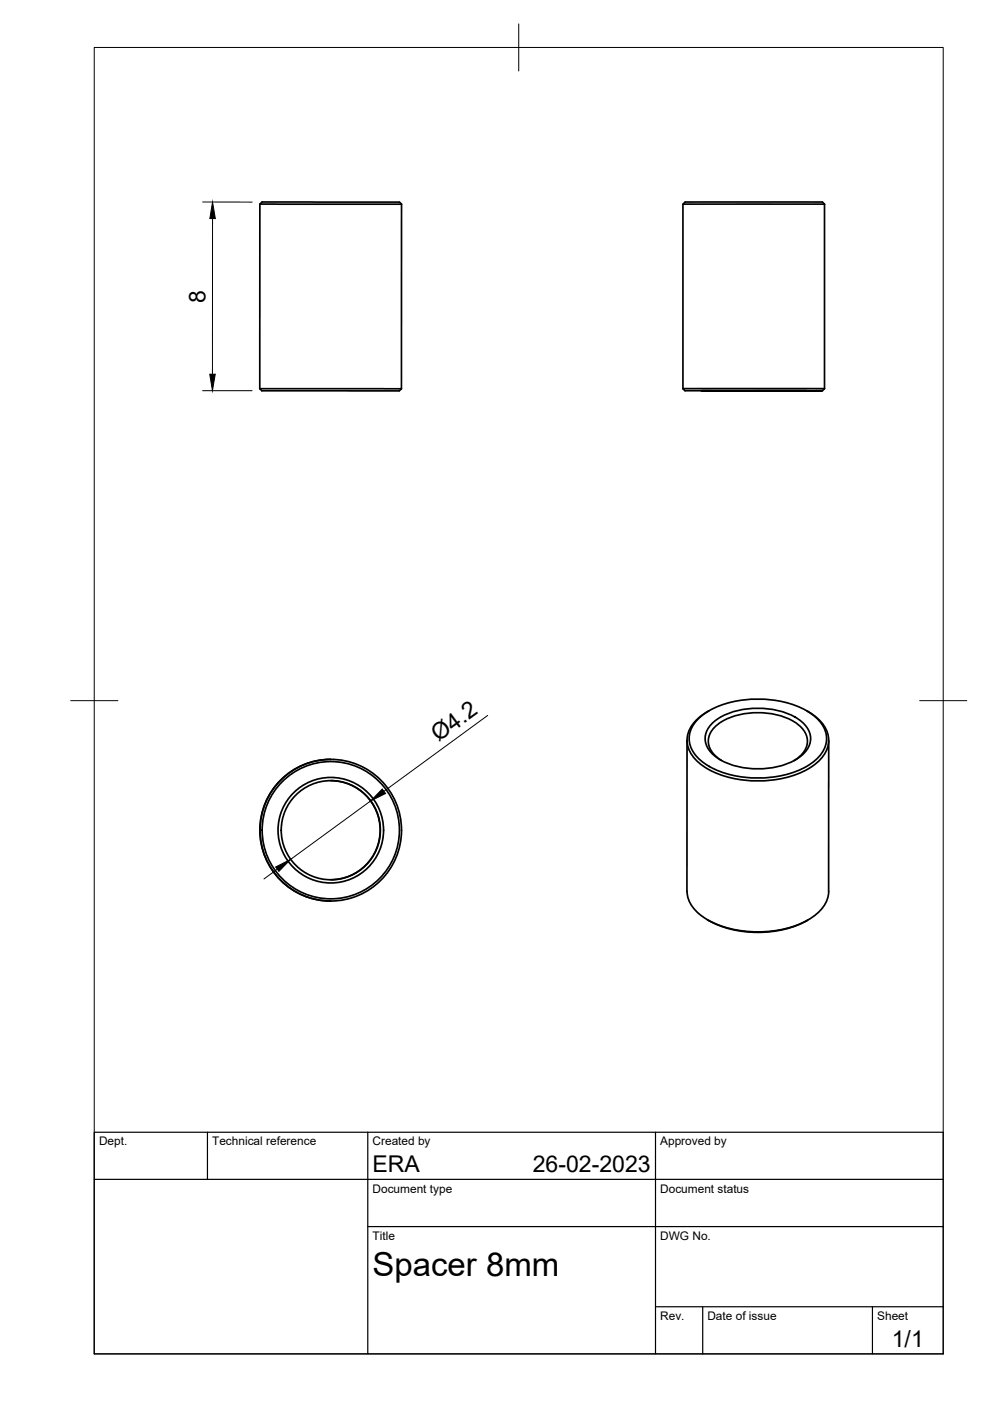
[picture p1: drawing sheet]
<svg xmlns="http://www.w3.org/2000/svg" width="210mm" height="297mm" viewBox="0 0 210 297" stroke-linecap="round" stroke-linejoin="round" font-family="sans-serif">
<!-- layer: Visible -->
<g fill="none" stroke="#000" stroke-width=".36">
<path d="M55.1 43.3h30M85.1 43.3l-.4-.5h-18.9h-10.2l-.5 .5v39.1M85.1 43.3v39.1M144.8 43.3h30M145.2 42.8l-.4 .5v39.1M145.3 42.8h27.9a1.34 1.34 0 0 1 1.6 .5M174.8 43.3v39.1M55.1 82.4l.4 .5h18.9h10.2l.5-.5M55.1 82.4h30M144.8 82.4l.4 .5M144.8 82.4h30M145.3 82.8h29.1l-14.3 .1"/>
<path d="M148.6 82.8h22.4zM174.8 82.4l-.4 .5M145.7 157v31.9a6.8 6.8 0 0 0 3.3 5.4 23.1 23.1 0 0 0 19.7 1.9 11.1 11.1 0 0 0 6.6-5.3l.4-1.9M148.2 152.3a19.1 19.1 0 0 1 13.2-4.1 18.7 18.7 0 0 1 11.8 4.1 5.5 5.5 0 0 1 0 8.6 19.1 19.1 0 0 1-13.3 4 18.7 18.7 0 0 1-11.7-4 5.5 5.5 0 0 1 0-8.6zM150.3 150.7l-.3 .2M151 153.4a14.3 14.3 0 0 1 10.3-3.2 13.8 13.8 0 0 1 9.1 3.2 4.2 4.2 0 0 1 0 6.4 14.3 14.3 0 0 1-10.4 3.2 13.8 13.8 0 0 1-9-3.2 4.2 4.2 0 0 1 0-6.4zM171 150.7a7.7 7.7 0 0 1 4.7 6.3 6.8 6.8 0 0 1-3.2 5.3 22.9 22.9 0 0 1-18.5 2.4 11.6 11.6 0 0 1-8-5.9 6.1 6.1 0 0 1 2.9-7.2l1.1-.7M175.7 157v32M70.1 161h.1M70.1 161a15 15 0 0 0-15 15 15 15 0 0 0 15 15M70.1 165.5a10.5 10.5 0 0 1 10.5 10.5 10.5 10.5 0 0 1-10.5 10.5M153 161.2a4.6 4.6 0 0 1-2.5-5.5 7.9 7.9 0 0 1 5.1-3.8 16.3 16.3 0 0 1 13.4 1.6 4.2 4.2 0 0 1 .3 7.1l-.9 .7"/>
<path d="M150 195a22.9 22.9 0 0 0 21 .2M171.3 195l-.3 .2"/>
<circle cx="70.1" cy="176" r="15"/>
<circle cx="70.1" cy="176" r="11.2"/>
<circle cx="70.1" cy="176" r="10.5"/>
<circle cx="70.1" cy="176" r="14.6"/>
</g>
<!-- layer: BORDER -->
<path d="M20 10.1h180v276.9h-180zM110 5.1v10M15 148.6h10M195 148.6h10" fill="none" stroke="#000" stroke-width=".21"/>
<!-- layer: TITLEBLOCK -->
<path d="M20 240.1h180v46.9h-180zM20 250h180M44 240.1v9.9M78 240.1v46.9M139 240.1v46.9M78 260.1h122M139 277.1h61M149 277.1v9.9M185 277.1v9.9" fill="none" stroke="#000" stroke-width=".25"/>
<!-- layer: FD_Dimensions -->
<path d="M43 42.8h10.5M45.1 46.3l-.1 33M42.9 82.8h10.5M103.4 151.7l-22 16.1M78.6 169.8l-17 12.4M58.8 184.3l-2.8 2.1" fill="none" stroke="#000" stroke-width=".21"/>
<path d="M45.1 42.8l.6 3.5h-1.2zM44.5 79.3h1.1l-.6 3.5zM81 167.3l.7 .9-3.1 1.6zM58.4 183.8l3.2-1.6-2.5 2.5z" fill="#000" stroke="#000" stroke-width=".21"/>
<text font-size="7" x="79" y="270.6">Spacer 8mm</text>
<g font-size="4.9">
<text x="43.6" y="64.2" transform="rotate(-90 43.6 64.2)">8</text>
<text x="93" y="157.4" transform="rotate(-36 93 157.4)">Ø4.2</text>
<text x="79" y="248.5">ERA</text>
<text x="113" y="248.5">26-02-2023</text>
<text x="189.1" y="285.7">1/1</text>
</g>
<g font-size="2.5">
<text x="21" y="242.9">Dept.</text>
<text x="45" y="242.9">Technical reference</text>
<text x="79" y="242.9">Created by</text>
<text x="140" y="242.9">Approved by</text>
<text x="79" y="252.8">Document type</text>
<text x="140" y="252.8">Document status</text>
<text x="79" y="262.9">Title</text>
<text x="140" y="262.9">DWG No.</text>
<text x="140" y="279.9">Rev.</text>
<text x="150" y="279.9">Date of issue</text>
<text x="186" y="279.9">Sheet</text>
</g>
</svg>
